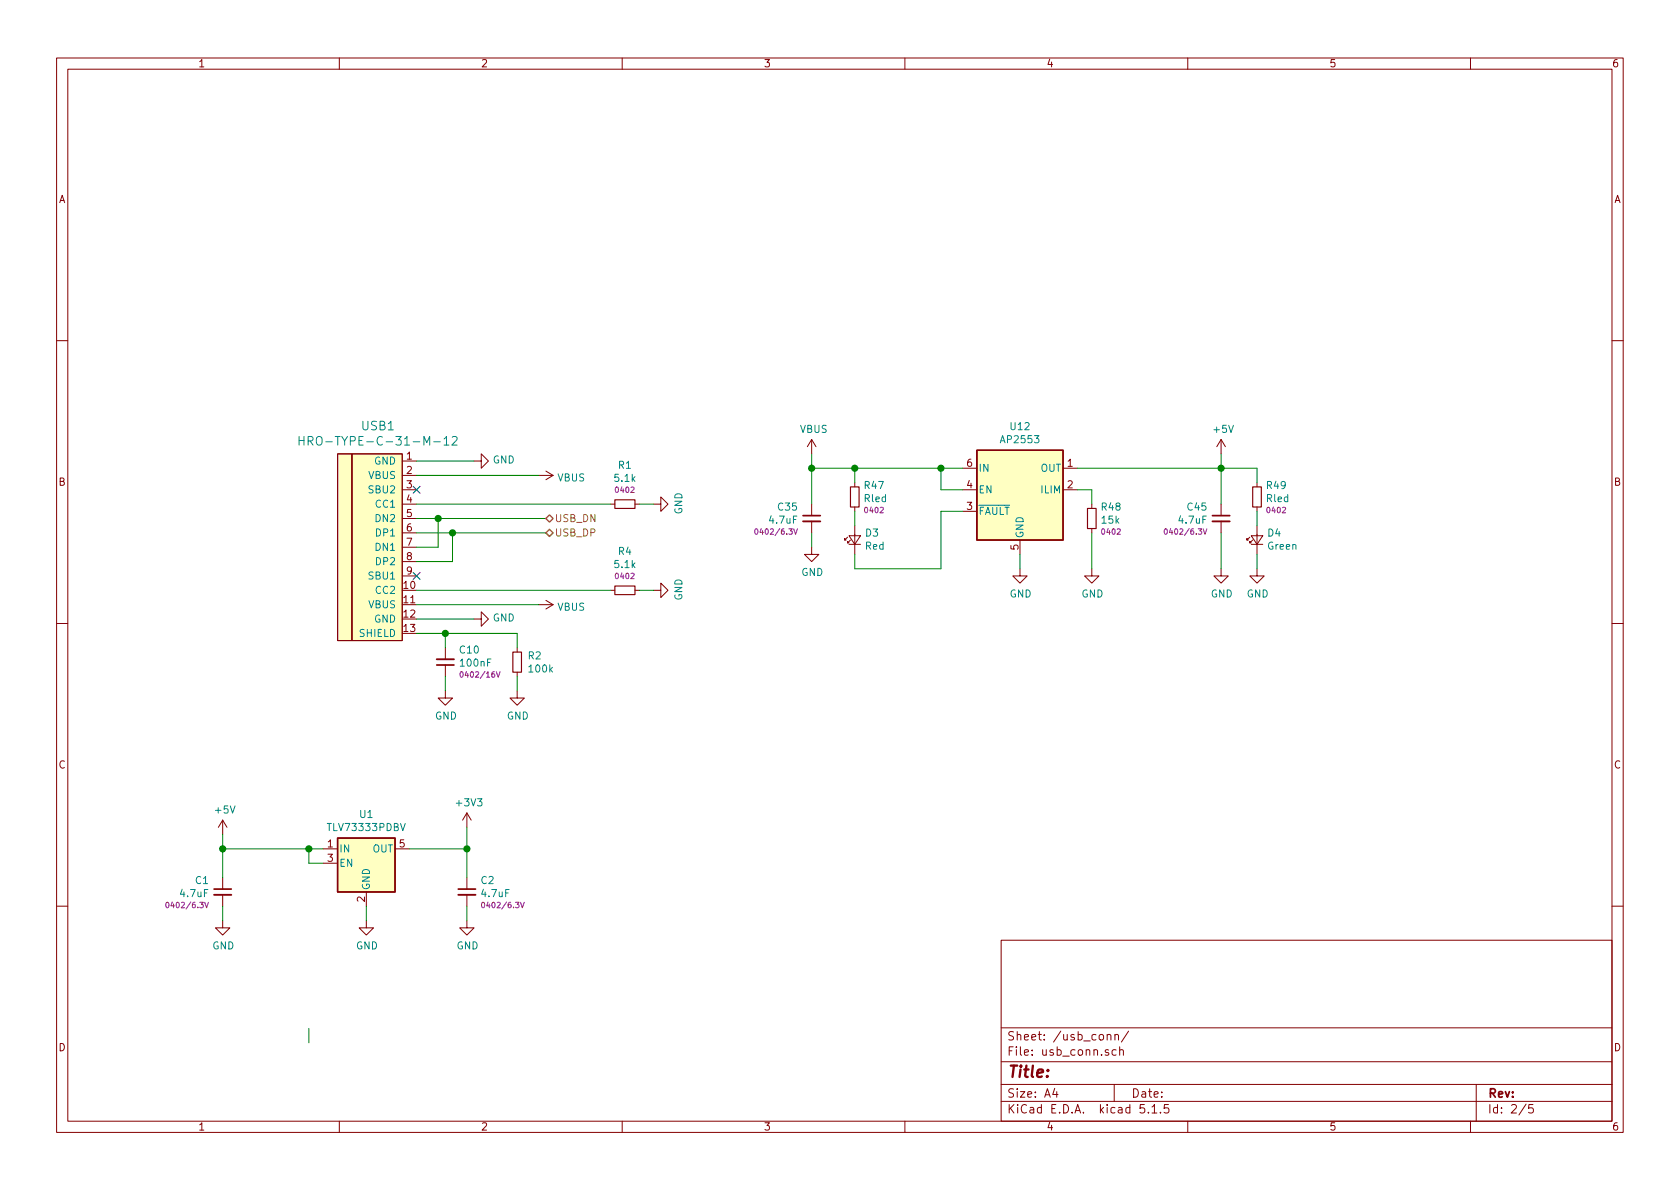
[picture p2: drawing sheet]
EESchema Schematic File Version 4
EELAYER 30 0
EELAYER END
$Descr A4 11693 8268
encoding utf-8
Sheet 2 5
Title ""
Date ""
Rev ""
Comp ""
Comment1 ""
Comment2 ""
Comment3 ""
Comment4 ""
$EndDescr
$Comp
L Type-C:HRO-TYPE-C-31-M-12 USB?
U 1 1
P 2800 3750
AR Path="/5C8826A4" Ref="USB?"  Part="1" 
AR Path="/5C882540/5C8826A4" Ref="USB1"  Part="1" 
F 0 "USB1" H 2631 4547 60  0000 C CNN
F 1 "HRO-TYPE-C-31-M-12" H 2631 4441 60  0000 C CNN
F 2 "Type-C:HRO-TYPE-C-31-M-12-HandSoldering" H 2800 3750 60  0001 C CNN
F 3 "" H 2800 3750 60  0001 C CNN
	1    2800 3750
	1    0    0    -1  
$EndComp
$Comp
L power:GND #PWR0106
U 1 1
P 3300 3200
F 0 "#PWR0106" H 3300 2950 50  0001 C CNN
F 1 "GND" V 3305 3072 50  0000 R CNN
F 2 "" H 3300 3200 50  0001 C CNN
F 3 "" H 3300 3200 50  0001 C CNN
	1    3300 3200
	0    -1   -1   0   
$EndComp
Wire Wire Line
	3300 3200 2900 3200
Wire Wire Line
	3750 3300 2900 3300
$Comp
L power:GND #PWR0108
U 1 1
P 3300 4300
F 0 "#PWR0108" H 3300 4050 50  0001 C CNN
F 1 "GND" V 3305 4172 50  0000 R CNN
F 2 "" H 3300 4300 50  0001 C CNN
F 3 "" H 3300 4300 50  0001 C CNN
	1    3300 4300
	0    -1   -1   0   
$EndComp
Wire Wire Line
	3300 4300 2900 4300
Wire Wire Line
	3100 4400 2900 4400
Wire Wire Line
	3750 4200 2900 4200
Wire Wire Line
	2900 3900 3150 3900
Wire Wire Line
	3150 3900 3150 3700
Wire Wire Line
	3150 3700 2900 3700
Wire Wire Line
	2900 3800 3050 3800
Wire Wire Line
	3050 3800 3050 3600
Wire Wire Line
	3050 3600 2900 3600
Wire Wire Line
	3050 3600 3800 3600
Connection ~ 3050 3600
Wire Wire Line
	3150 3700 3800 3700
Connection ~ 3150 3700
Text HLabel 3800 3600 2    50   BiDi ~ 0
USB_DN
Text HLabel 3800 3700 2    50   BiDi ~ 0
USB_DP
Wire Wire Line
	4250 3500 2900 3500
Wire Wire Line
	4250 4100 2900 4100
$Comp
L Device:R_Small R2
U 1 1
P 3600 4600
F 0 "R2" H 3530 4646 50  0000 R CNN
F 1 "100k" H 3530 4555 50  0000 R CNN
F 2 "Resistor_SMD:R_0402_1005Metric" V 3530 4600 50  0001 C CNN
F 3 "~" H 3600 4600 50  0001 C CNN
	1    3600 4600
	-1   0    0    -1  
$EndComp
$Comp
L Device:C_Small C?
U 1 1
P 3100 4600
AR Path="/5CAE1AEF/5EDF5683" Ref="C?"  Part="1" 
AR Path="/5C88170F/5EDF5683" Ref="C?"  Part="1" 
AR Path="/5C882540/5EDF5683" Ref="C10"  Part="1" 
F 0 "C10" H 3008 4518 50  0000 R CNN
F 1 "100nF" H 3008 4609 50  0000 R CNN
F 2 "Capacitor_SMD:C_0402_1005Metric" H 3100 4600 50  0001 C CNN
F 3 "~" H 3100 4600 50  0001 C CNN
F 4 "0402/16V" H 3008 4691 38  0000 R CNN "Rating"
	1    3100 4600
	-1   0    0    1   
$EndComp
Wire Wire Line
	3100 4400 3100 4500
Wire Wire Line
	3100 4400 3600 4400
Wire Wire Line
	3600 4400 3600 4500
Connection ~ 3100 4400
$Comp
L power:GND #PWR0109
U 1 1
P 3100 4800
F 0 "#PWR0109" H 3100 4550 50  0001 C CNN
F 1 "GND" H 3105 4627 50  0000 C CNN
F 2 "" H 3100 4800 50  0001 C CNN
F 3 "" H 3100 4800 50  0001 C CNN
	1    3100 4800
	1    0    0    -1  
$EndComp
Wire Wire Line
	3100 4800 3100 4700
$Comp
L power:GND #PWR0151
U 1 1
P 3600 4800
F 0 "#PWR0151" H 3600 4550 50  0001 C CNN
F 1 "GND" H 3605 4627 50  0000 C CNN
F 2 "" H 3600 4800 50  0001 C CNN
F 3 "" H 3600 4800 50  0001 C CNN
	1    3600 4800
	1    0    0    -1  
$EndComp
Wire Wire Line
	3600 4800 3600 4700
NoConn ~ 2900 3400
NoConn ~ 2900 4000
$Comp
L Regulator_Linear:TLV73333PDBV U?
U 1 1
P 2550 6000
AR Path="/5C88170F/5E19AC86" Ref="U?"  Part="1" 
AR Path="/5C882540/5E19AC86" Ref="U1"  Part="1" 
F 0 "U1" H 2550 6342 50  0000 C CNN
F 1 "TLV73333PDBV" H 2550 6251 50  0000 C CNN
F 2 "Package_TO_SOT_SMD:SOT-23-5" H 2550 6325 50  0001 C CIN
F 3 "http://www.ti.com/lit/ds/symlink/tlv733p.pdf" H 2550 6000 50  0001 C CNN
	1    2550 6000
	1    0    0    -1  
$EndComp
Wire Wire Line
	2850 5900 3250 5900
Wire Wire Line
	3250 5900 3250 5750
$Comp
L power:GND #PWR?
U 1 1
P 2550 6400
AR Path="/5E19AC94" Ref="#PWR?"  Part="1" 
AR Path="/5C88170F/5E19AC94" Ref="#PWR?"  Part="1" 
AR Path="/5C882540/5E19AC94" Ref="#PWR0102"  Part="1" 
F 0 "#PWR0102" H 2550 6150 50  0001 C CNN
F 1 "GND" H 2555 6227 50  0000 C CNN
F 2 "" H 2550 6400 50  0001 C CNN
F 3 "" H 2550 6400 50  0001 C CNN
	1    2550 6400
	1    0    0    -1  
$EndComp
Wire Wire Line
	2550 6400 2550 6300
$Comp
L Device:C_Small C?
U 1 1
P 1550 6200
AR Path="/5CAE1AEF/5E19ACA3" Ref="C?"  Part="1" 
AR Path="/5C88170F/5E19ACA3" Ref="C?"  Part="1" 
AR Path="/5C882540/5E19ACA3" Ref="C1"  Part="1" 
F 0 "C1" H 1458 6282 50  0000 R CNN
F 1 "4.7uF" H 1458 6191 50  0000 R CNN
F 2 "Capacitor_SMD:C_0402_1005Metric" H 1550 6200 50  0001 C CNN
F 3 "~" H 1550 6200 50  0001 C CNN
F 4 "0402/6.3V" H 1458 6109 38  0000 R CNN "Rating"
	1    1550 6200
	1    0    0    -1  
$EndComp
Wire Wire Line
	1550 5900 1550 6100
Wire Wire Line
	1550 5900 2150 5900
$Comp
L power:GND #PWR?
U 1 1
P 1550 6400
AR Path="/5E19ACAB" Ref="#PWR?"  Part="1" 
AR Path="/5C88170F/5E19ACAB" Ref="#PWR?"  Part="1" 
AR Path="/5C882540/5E19ACAB" Ref="#PWR0105"  Part="1" 
F 0 "#PWR0105" H 1550 6150 50  0001 C CNN
F 1 "GND" H 1555 6227 50  0000 C CNN
F 2 "" H 1550 6400 50  0001 C CNN
F 3 "" H 1550 6400 50  0001 C CNN
	1    1550 6400
	1    0    0    -1  
$EndComp
Wire Wire Line
	1550 6400 1550 6300
Wire Wire Line
	1550 5900 1550 5800
Connection ~ 1550 5900
Wire Wire Line
	2150 7250 2150 7150
$Comp
L Device:C_Small C?
U 1 1
P 3250 6200
AR Path="/5CAE1AEF/5E19ACBD" Ref="C?"  Part="1" 
AR Path="/5C88170F/5E19ACBD" Ref="C?"  Part="1" 
AR Path="/5C882540/5E19ACBD" Ref="C2"  Part="1" 
F 0 "C2" H 3342 6282 50  0000 L CNN
F 1 "4.7uF" H 3342 6191 50  0000 L CNN
F 2 "Capacitor_SMD:C_0402_1005Metric" H 3250 6200 50  0001 C CNN
F 3 "~" H 3250 6200 50  0001 C CNN
F 4 "0402/6.3V" H 3342 6109 38  0000 L CNN "Rating"
	1    3250 6200
	1    0    0    -1  
$EndComp
Wire Wire Line
	3250 5900 3250 6100
Connection ~ 3250 5900
$Comp
L power:GND #PWR?
U 1 1
P 3250 6400
AR Path="/5E19ACC5" Ref="#PWR?"  Part="1" 
AR Path="/5C88170F/5E19ACC5" Ref="#PWR?"  Part="1" 
AR Path="/5C882540/5E19ACC5" Ref="#PWR0107"  Part="1" 
F 0 "#PWR0107" H 3250 6150 50  0001 C CNN
F 1 "GND" H 3255 6227 50  0000 C CNN
F 2 "" H 3250 6400 50  0001 C CNN
F 3 "" H 3250 6400 50  0001 C CNN
	1    3250 6400
	1    0    0    -1  
$EndComp
Wire Wire Line
	3250 6400 3250 6300
$Comp
L power:+5V #PWR?
U 1 1
P 1550 5800
AR Path="/5C88170F/5E19ACD4" Ref="#PWR?"  Part="1" 
AR Path="/5C882540/5E19ACD4" Ref="#PWR0110"  Part="1" 
F 0 "#PWR0110" H 1550 5650 50  0001 C CNN
F 1 "+5V" H 1565 5973 50  0000 C CNN
F 2 "" H 1550 5800 50  0001 C CNN
F 3 "" H 1550 5800 50  0001 C CNN
	1    1550 5800
	1    0    0    -1  
$EndComp
Wire Wire Line
	2150 6000 2250 6000
Wire Wire Line
	2150 6000 2150 5900
Connection ~ 2150 5900
Wire Wire Line
	2150 5900 2250 5900
$Comp
L Device:R_Small R?
U 1 1
P 4350 3500
AR Path="/5C88170F/5E03E2D6" Ref="R?"  Part="1" 
AR Path="/5C882540/5E03E2D6" Ref="R1"  Part="1" 
F 0 "R1" V 4618 3500 50  0000 C CNN
F 1 "5.1k" V 4527 3500 50  0000 C CNN
F 2 "Resistor_SMD:R_0402_1005Metric" V 4280 3500 50  0001 C CNN
F 3 "~" H 4350 3500 50  0001 C CNN
F 4 "0402" V 4445 3500 38  0000 C CNN "Rating"
	1    4350 3500
	0    -1   -1   0   
$EndComp
$Comp
L Device:R_Small R?
U 1 1
P 4350 4100
AR Path="/5C88170F/5E1A0CD6" Ref="R?"  Part="1" 
AR Path="/5C882540/5E1A0CD6" Ref="R4"  Part="1" 
F 0 "R4" V 4618 4100 50  0000 C CNN
F 1 "5.1k" V 4527 4100 50  0000 C CNN
F 2 "Resistor_SMD:R_0402_1005Metric" V 4280 4100 50  0001 C CNN
F 3 "~" H 4350 4100 50  0001 C CNN
F 4 "0402" V 4445 4100 38  0000 C CNN "Rating"
	1    4350 4100
	0    -1   -1   0   
$EndComp
$Comp
L power:GND #PWR0111
U 1 1
P 4550 4100
F 0 "#PWR0111" H 4550 3850 50  0001 C CNN
F 1 "GND" H 4555 3927 50  0000 C CNN
F 2 "" H 4550 4100 50  0001 C CNN
F 3 "" H 4550 4100 50  0001 C CNN
	1    4550 4100
	0    -1   -1   0   
$EndComp
Wire Wire Line
	4550 4100 4450 4100
$Comp
L power:GND #PWR0112
U 1 1
P 4550 3500
F 0 "#PWR0112" H 4550 3250 50  0001 C CNN
F 1 "GND" H 4555 3327 50  0000 C CNN
F 2 "" H 4550 3500 50  0001 C CNN
F 3 "" H 4550 3500 50  0001 C CNN
	1    4550 3500
	0    -1   -1   0   
$EndComp
Wire Wire Line
	4550 3500 4450 3500
$Comp
L power:+5V #PWR?
U 1 1
P 8500 3150
AR Path="/5C88170F/5E1A50B8" Ref="#PWR?"  Part="1" 
AR Path="/5C882540/5E1A50B8" Ref="#PWR0114"  Part="1" 
F 0 "#PWR0114" H 8500 3000 50  0001 C CNN
F 1 "+5V" H 8515 3323 50  0000 C CNN
F 2 "" H 8500 3150 50  0001 C CNN
F 3 "" H 8500 3150 50  0001 C CNN
	1    8500 3150
	1    0    0    -1  
$EndComp
$Comp
L power:+3V3 #PWR?
U 1 1
P 3250 5750
AR Path="/5C88170F/5E19AC8C" Ref="#PWR?"  Part="1" 
AR Path="/5C882540/5E19AC8C" Ref="#PWR0117"  Part="1" 
F 0 "#PWR0117" H 3250 5600 50  0001 C CNN
F 1 "+3V3" H 3265 5923 50  0000 C CNN
F 2 "" H 3250 5750 50  0001 C CNN
F 3 "" H 3250 5750 50  0001 C CNN
	1    3250 5750
	1    0    0    -1  
$EndComp
$Comp
L can_breakout_pcb:AP2553 U12
U 1 1
P 7100 3300
F 0 "U12" H 7100 3642 50  0000 C CNN
F 1 "AP2553" H 7100 3551 50  0000 C CNN
F 2 "Package_DFN_QFN:DFN-6-1EP_2x2mm_P0.65mm_EP1x1.6mm" H 7100 3625 50  0001 C CNN
F 3 "https://www.diodes.com/assets/Datasheets/AP255x.pdf" H 7200 3700 50  0001 C CNN
	1    7100 3300
	1    0    0    -1  
$EndComp
$Comp
L Device:C_Small C?
U 1 1
P 5650 3600
AR Path="/5CAE1AEF/5E1C996A" Ref="C?"  Part="1" 
AR Path="/5C88170F/5E1C996A" Ref="C?"  Part="1" 
AR Path="/5C882540/5E1C996A" Ref="C35"  Part="1" 
F 0 "C35" H 5558 3682 50  0000 R CNN
F 1 "4.7uF" H 5558 3591 50  0000 R CNN
F 2 "Capacitor_SMD:C_0402_1005Metric" H 5650 3600 50  0001 C CNN
F 3 "~" H 5650 3600 50  0001 C CNN
F 4 "0402/6.3V" H 5558 3509 38  0000 R CNN "Rating"
	1    5650 3600
	1    0    0    -1  
$EndComp
Wire Wire Line
	5650 3250 5650 3500
$Comp
L power:GND #PWR?
U 1 1
P 5650 3800
AR Path="/5E1C9971" Ref="#PWR?"  Part="1" 
AR Path="/5C88170F/5E1C9971" Ref="#PWR?"  Part="1" 
AR Path="/5C882540/5E1C9971" Ref="#PWR0115"  Part="1" 
F 0 "#PWR0115" H 5650 3550 50  0001 C CNN
F 1 "GND" H 5655 3627 50  0000 C CNN
F 2 "" H 5650 3800 50  0001 C CNN
F 3 "" H 5650 3800 50  0001 C CNN
	1    5650 3800
	1    0    0    -1  
$EndComp
Wire Wire Line
	5650 3800 5650 3700
Wire Wire Line
	5650 3250 5950 3250
Wire Wire Line
	6700 3400 6550 3400
Wire Wire Line
	6550 3400 6550 3250
Connection ~ 6550 3250
Wire Wire Line
	6550 3250 6700 3250
$Comp
L power:GND #PWR?
U 1 1
P 7100 3950
AR Path="/5E1CC497" Ref="#PWR?"  Part="1" 
AR Path="/5C88170F/5E1CC497" Ref="#PWR?"  Part="1" 
AR Path="/5C882540/5E1CC497" Ref="#PWR0215"  Part="1" 
F 0 "#PWR0215" H 7100 3700 50  0001 C CNN
F 1 "GND" H 7105 3777 50  0000 C CNN
F 2 "" H 7100 3950 50  0001 C CNN
F 3 "" H 7100 3950 50  0001 C CNN
	1    7100 3950
	1    0    0    -1  
$EndComp
Wire Wire Line
	7100 3950 7100 3850
Wire Wire Line
	7500 3250 8500 3250
Wire Wire Line
	8500 3250 8500 3150
$Comp
L Device:C_Small C?
U 1 1
P 8500 3600
AR Path="/5CAE1AEF/5E1D0887" Ref="C?"  Part="1" 
AR Path="/5C88170F/5E1D0887" Ref="C?"  Part="1" 
AR Path="/5C882540/5E1D0887" Ref="C45"  Part="1" 
F 0 "C45" H 8408 3682 50  0000 R CNN
F 1 "4.7uF" H 8408 3591 50  0000 R CNN
F 2 "Capacitor_SMD:C_0402_1005Metric" H 8500 3600 50  0001 C CNN
F 3 "~" H 8500 3600 50  0001 C CNN
F 4 "0402/6.3V" H 8408 3509 38  0000 R CNN "Rating"
	1    8500 3600
	1    0    0    -1  
$EndComp
$Comp
L power:GND #PWR?
U 1 1
P 8500 3950
AR Path="/5E1D0891" Ref="#PWR?"  Part="1" 
AR Path="/5C88170F/5E1D0891" Ref="#PWR?"  Part="1" 
AR Path="/5C882540/5E1D0891" Ref="#PWR0216"  Part="1" 
F 0 "#PWR0216" H 8500 3700 50  0001 C CNN
F 1 "GND" H 8505 3777 50  0000 C CNN
F 2 "" H 8500 3950 50  0001 C CNN
F 3 "" H 8500 3950 50  0001 C CNN
	1    8500 3950
	1    0    0    -1  
$EndComp
Wire Wire Line
	8500 3950 8500 3700
Wire Wire Line
	8500 3500 8500 3250
Connection ~ 8500 3250
$Comp
L power:VBUS #PWR0217
U 1 1
P 5650 3150
F 0 "#PWR0217" H 5650 3000 50  0001 C CNN
F 1 "VBUS" H 5665 3323 50  0000 C CNN
F 2 "" H 5650 3150 50  0001 C CNN
F 3 "" H 5650 3150 50  0001 C CNN
	1    5650 3150
	1    0    0    -1  
$EndComp
Wire Wire Line
	5650 3150 5650 3250
Connection ~ 5650 3250
$Comp
L power:VBUS #PWR0219
U 1 1
P 3750 3300
F 0 "#PWR0219" H 3750 3150 50  0001 C CNN
F 1 "VBUS" V 3765 3428 50  0000 L CNN
F 2 "" H 3750 3300 50  0001 C CNN
F 3 "" H 3750 3300 50  0001 C CNN
	1    3750 3300
	0    1    1    0   
$EndComp
$Comp
L power:VBUS #PWR0220
U 1 1
P 3750 4200
F 0 "#PWR0220" H 3750 4050 50  0001 C CNN
F 1 "VBUS" V 3765 4328 50  0000 L CNN
F 2 "" H 3750 4200 50  0001 C CNN
F 3 "" H 3750 4200 50  0001 C CNN
	1    3750 4200
	0    1    1    0   
$EndComp
$Comp
L Device:R_Small R?
U 1 1
P 7600 3600
AR Path="/5C88170F/5E1D70C0" Ref="R?"  Part="1" 
AR Path="/5C882540/5E1D70C0" Ref="R48"  Part="1" 
F 0 "R48" H 7659 3682 50  0000 L CNN
F 1 "15k" H 7659 3591 50  0000 L CNN
F 2 "Resistor_SMD:R_0402_1005Metric" V 7530 3600 50  0001 C CNN
F 3 "~" H 7600 3600 50  0001 C CNN
F 4 "0402" H 7659 3509 38  0000 L CNN "Rating"
	1    7600 3600
	1    0    0    -1  
$EndComp
Wire Wire Line
	7600 3400 7600 3500
Wire Wire Line
	7500 3400 7600 3400
$Comp
L power:GND #PWR?
U 1 1
P 7600 3950
AR Path="/5E1D8DDA" Ref="#PWR?"  Part="1" 
AR Path="/5C88170F/5E1D8DDA" Ref="#PWR?"  Part="1" 
AR Path="/5C882540/5E1D8DDA" Ref="#PWR0221"  Part="1" 
F 0 "#PWR0221" H 7600 3700 50  0001 C CNN
F 1 "GND" H 7605 3777 50  0000 C CNN
F 2 "" H 7600 3950 50  0001 C CNN
F 3 "" H 7600 3950 50  0001 C CNN
	1    7600 3950
	1    0    0    -1  
$EndComp
Wire Wire Line
	7600 3950 7600 3700
$Comp
L Device:LED_Small D3
U 1 1
P 5950 3750
F 0 "D3" V 5996 3682 50  0000 R CNN
F 1 "Red" V 5905 3682 50  0000 R CNN
F 2 "LED_SMD:LED_0402_1005Metric" V 5950 3750 50  0001 C CNN
F 3 "~" V 5950 3750 50  0001 C CNN
	1    5950 3750
	0    -1   -1   0   
$EndComp
$Comp
L Device:R_Small R?
U 1 1
P 5950 3450
AR Path="/5C88170F/5E1E1DB1" Ref="R?"  Part="1" 
AR Path="/5C882540/5E1E1DB1" Ref="R47"  Part="1" 
F 0 "R47" H 6009 3532 50  0000 L CNN
F 1 "Rled" H 6009 3441 50  0000 L CNN
F 2 "Resistor_SMD:R_0402_1005Metric" V 5880 3450 50  0001 C CNN
F 3 "~" H 5950 3450 50  0001 C CNN
F 4 "0402" H 6009 3359 38  0000 L CNN "Rating"
	1    5950 3450
	1    0    0    -1  
$EndComp
Wire Wire Line
	5950 3350 5950 3250
Connection ~ 5950 3250
Wire Wire Line
	5950 3250 6550 3250
Wire Wire Line
	5950 3550 5950 3650
Wire Wire Line
	5950 3850 5950 3950
Wire Wire Line
	5950 3950 6550 3950
Wire Wire Line
	6550 3950 6550 3550
Wire Wire Line
	6550 3550 6700 3550
$Comp
L Device:LED_Small D4
U 1 1
P 8750 3750
F 0 "D4" V 8796 3682 50  0000 R CNN
F 1 "Green" V 8705 3682 50  0000 R CNN
F 2 "LED_SMD:LED_0402_1005Metric" V 8750 3750 50  0001 C CNN
F 3 "~" V 8750 3750 50  0001 C CNN
	1    8750 3750
	0    -1   -1   0   
$EndComp
Wire Wire Line
	8500 3250 8750 3250
Wire Wire Line
	8750 3250 8750 3350
$Comp
L power:GND #PWR?
U 1 1
P 8750 3950
AR Path="/5E1E7E11" Ref="#PWR?"  Part="1" 
AR Path="/5C88170F/5E1E7E11" Ref="#PWR?"  Part="1" 
AR Path="/5C882540/5E1E7E11" Ref="#PWR0222"  Part="1" 
F 0 "#PWR0222" H 8750 3700 50  0001 C CNN
F 1 "GND" H 8755 3777 50  0000 C CNN
F 2 "" H 8750 3950 50  0001 C CNN
F 3 "" H 8750 3950 50  0001 C CNN
	1    8750 3950
	1    0    0    -1  
$EndComp
Wire Wire Line
	8750 3950 8750 3850
$Comp
L Device:R_Small R?
U 1 1
P 8750 3450
AR Path="/5C88170F/5E1EA169" Ref="R?"  Part="1" 
AR Path="/5C882540/5E1EA169" Ref="R49"  Part="1" 
F 0 "R49" H 8809 3532 50  0000 L CNN
F 1 "Rled" H 8809 3441 50  0000 L CNN
F 2 "Resistor_SMD:R_0402_1005Metric" V 8680 3450 50  0001 C CNN
F 3 "~" H 8750 3450 50  0001 C CNN
F 4 "0402" H 8809 3359 38  0000 L CNN "Rating"
	1    8750 3450
	1    0    0    -1  
$EndComp
Wire Wire Line
	8750 3650 8750 3550
$EndSCHEMATC
